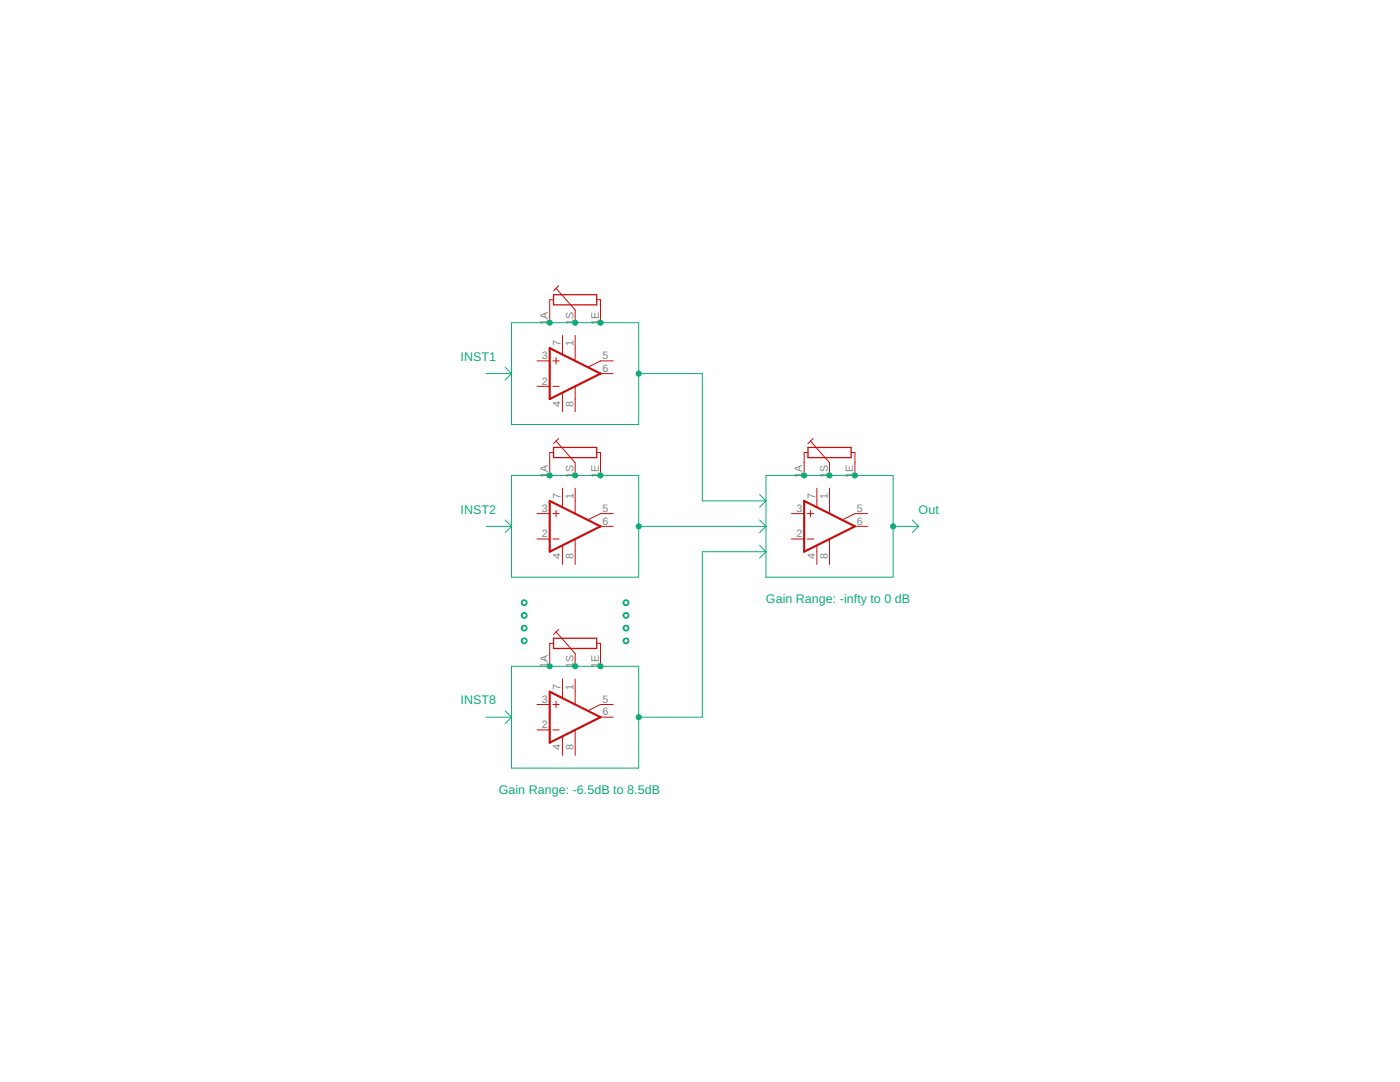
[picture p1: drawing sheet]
<?xml version="1.0" encoding="utf-8"?>
<!DOCTYPE eagle SYSTEM "eagle.dtd">
<eagle version="9.1.3">
<drawing>
<settings>
<setting alwaysvectorfont="no"/>
<setting verticaltext="up"/>
</settings>
<grid distance="0.05" unitdist="inch" unit="inch" style="lines" multiple="1" display="no" altdistance="0.01" altunitdist="inch" altunit="inch"/>
<schematic xreflabel="%F%N/%S.%C%R" xrefpart="/%S.%C%R">
<libraries>
<library name="linear">
<symbols>
<symbol name="2NUL">
<wire x1="-3.81" y1="3.175" x2="-3.81" y2="1.905" width="0.1524" layer="94"/>
<wire x1="-4.445" y1="2.54" x2="-3.175" y2="2.54" width="0.1524" layer="94"/>
<wire x1="-4.445" y1="-2.54" x2="-3.175" y2="-2.54" width="0.1524" layer="94"/>
<wire x1="-2.54" y1="5.08" x2="-2.54" y2="3.8862" width="0.1524" layer="94"/>
<wire x1="0" y1="5.0546" x2="0" y2="2.6162" width="0.1524" layer="94"/>
<wire x1="0" y1="-2.6162" x2="0" y2="-5.08" width="0.1524" layer="94"/>
<wire x1="-2.54" y1="-3.9116" x2="-2.54" y2="-5.08" width="0.1524" layer="94"/>
<wire x1="5.08" y1="2.54" x2="2.6162" y2="1.3208" width="0.1524" layer="94"/>
<wire x1="5.08" y1="0" x2="-5.08" y2="5.08" width="0.4064" layer="94"/>
<wire x1="-5.08" y1="5.08" x2="-5.08" y2="-5.08" width="0.4064" layer="94"/>
<wire x1="-5.08" y1="-5.08" x2="5.08" y2="0" width="0.4064" layer="94"/>
<text x="2.54" y="5.715" size="1.778" layer="95">&gt;NAME</text>
<text x="2.54" y="-5.08" size="1.778" layer="96">&gt;VALUE</text>
<text x="1.27" y="3.175" size="0.8128" layer="93" rot="R90">ON1</text>
<text x="3.175" y="2.54" size="0.8128" layer="93" rot="R90">ON2</text>
<text x="1.27" y="-5.08" size="0.8128" layer="93" rot="R90">OPT</text>
<text x="-1.27" y="4.445" size="0.8128" layer="93" rot="R90">V+</text>
<text x="-1.27" y="-5.715" size="0.8128" layer="93" rot="R90">V-</text>
<pin name="ON2" x="7.62" y="2.54" visible="pad" length="short" direction="pas" rot="R180"/>
<pin name="ON1" x="0" y="7.62" visible="pad" length="short" direction="pas" rot="R270"/>
<pin name="-IN" x="-7.62" y="-2.54" visible="pad" length="short" direction="in"/>
<pin name="+IN" x="-7.62" y="2.54" visible="pad" length="short" direction="in"/>
<pin name="OUT" x="7.62" y="0" visible="pad" length="short" direction="out" rot="R180"/>
<pin name="OPT" x="0" y="-7.62" visible="pad" length="short" direction="pas" rot="R90"/>
<pin name="V+" x="-2.54" y="7.62" visible="pad" length="short" direction="pwr" rot="R270"/>
<pin name="V-" x="-2.54" y="-7.62" visible="pad" length="short" direction="pwr" rot="R90"/>
</symbol>
</symbols>
<devicesets>
<deviceset name="*741" prefix="IC">
<gates>
<gate name="A" symbol="2NUL" x="2.54" y="0"/>
</gates>
<devices>
<device name="P" package="DIL08">
<connects>
<connect gate="A" pin="+IN" pad="3"/>
<connect gate="A" pin="-IN" pad="2"/>
<connect gate="A" pin="ON1" pad="1"/>
<connect gate="A" pin="ON2" pad="5"/>
<connect gate="A" pin="OPT" pad="8"/>
<connect gate="A" pin="OUT" pad="6"/>
<connect gate="A" pin="V+" pad="7"/>
<connect gate="A" pin="V-" pad="4"/>
</connects>
<package3dinstances>
<package3dinstance package3d_urn="urn:adsk.eagle:package:16409/2"/>
</package3dinstances>
<technologies>
<technology name="LM"/>
<technology name="UA"/>
</technologies>
</device>
<device name="D" package="SO08">
<connects>
<connect gate="A" pin="+IN" pad="3"/>
<connect gate="A" pin="-IN" pad="2"/>
<connect gate="A" pin="ON1" pad="1"/>
<connect gate="A" pin="ON2" pad="5"/>
<connect gate="A" pin="OPT" pad="8"/>
<connect gate="A" pin="OUT" pad="6"/>
<connect gate="A" pin="V+" pad="7"/>
<connect gate="A" pin="V-" pad="4"/>
</connects>
<package3dinstances>
<package3dinstance package3d_urn="urn:adsk.eagle:package:16404/2"/>
</package3dinstances>
<technologies>
<technology name="LM"/>
<technology name="UA"/>
</technologies>
</device>
</devices>
</deviceset>
</devicesets>
</library>
<library name="piher">
<symbols>
<symbol name="POT">
<wire x1="-4.318" y1="-1.524" x2="-4.318" y2="-0.508" width="0.254" layer="94"/>
<wire x1="-4.318" y1="-0.508" x2="-4.318" y2="0.508" width="0.254" layer="94"/>
<wire x1="-4.318" y1="0.508" x2="4.318" y2="0.508" width="0.254" layer="94"/>
<wire x1="4.318" y1="0.508" x2="4.318" y2="-0.508" width="0.254" layer="94"/>
<wire x1="4.318" y1="-0.508" x2="4.318" y2="-1.524" width="0.254" layer="94"/>
<wire x1="4.318" y1="-1.524" x2="-4.318" y2="-1.524" width="0.254" layer="94"/>
<wire x1="-5.08" y1="-2.54" x2="-5.08" y2="-0.508" width="0.1524" layer="94"/>
<wire x1="-5.08" y1="-0.508" x2="-4.318" y2="-0.508" width="0.1524" layer="94"/>
<wire x1="5.08" y1="-2.54" x2="5.08" y2="-0.508" width="0.1524" layer="94"/>
<wire x1="5.08" y1="-0.508" x2="4.318" y2="-0.508" width="0.1524" layer="94"/>
<wire x1="0" y1="-2.54" x2="-3.81" y2="1.778" width="0.1524" layer="94"/>
<wire x1="-4.318" y1="1.27" x2="-3.81" y2="1.778" width="0.1524" layer="94"/>
<wire x1="-3.81" y1="1.778" x2="-3.302" y2="2.286" width="0.1524" layer="94"/>
<text x="-4.064" y="3.556" size="1.778" layer="95">&gt;NAME</text>
<text x="-2.286" y="1.27" size="1.778" layer="96">&gt;VALUE</text>
<pin name="1A" x="-5.08" y="-5.08" visible="pad" length="short" direction="pas" rot="R90"/>
<pin name="1S" x="0" y="-5.08" visible="pad" length="short" direction="pas" rot="R90"/>
<pin name="1E" x="5.08" y="-5.08" visible="pad" length="short" direction="pas" rot="R90"/>
</symbol>
</symbols>
<devicesets>
<deviceset name="PC16S" prefix="R">
<gates>
<gate name="G$1" symbol="POT" x="0" y="0"/>
</gates>
<devices>
<device name="" package="PC16S">
<connects>
<connect gate="G$1" pin="1A" pad="1A"/>
<connect gate="G$1" pin="1E" pad="1E"/>
<connect gate="G$1" pin="1S" pad="1S"/>
</connects>
<package3dinstances>
<package3dinstance package3d_urn="urn:adsk.eagle:package:22243/1"/>
</package3dinstances>
<technologies>
<technology name="">
<attribute name="MF" value="" constant="no"/>
<attribute name="MPN" value="" constant="no"/>
<attribute name="OC_FARNELL" value="4452940" constant="no"/>
<attribute name="OC_NEWARK" value="unknown" constant="no"/>
</technology>
</technologies>
</device>
</devices>
</deviceset>
</devicesets>
</library>
</libraries>
<attributes>
</attributes>
<variantdefs>
</variantdefs>
<classes>
<class number="0" name="default" width="0" drill="0">
</class>
</classes>
<parts>
<part name="IC1" library="linear" deviceset="*741" device="D" package3d_urn="urn:adsk.eagle:package:16404/2" technology="LM"/>
<part name="R1" library="piher" deviceset="PC16S" device="" package3d_urn="urn:adsk.eagle:package:22243/1"/>
<part name="IC2" library="linear" deviceset="*741" device="D" package3d_urn="urn:adsk.eagle:package:16404/2" technology="LM"/>
<part name="R2" library="piher" deviceset="PC16S" device="" package3d_urn="urn:adsk.eagle:package:22243/1"/>
<part name="IC3" library="linear" deviceset="*741" device="D" package3d_urn="urn:adsk.eagle:package:16404/2" technology="LM"/>
<part name="R3" library="piher" deviceset="PC16S" device="" package3d_urn="urn:adsk.eagle:package:22243/1"/>
<part name="IC4" library="linear" deviceset="*741" device="D" package3d_urn="urn:adsk.eagle:package:16404/2" technology="LM"/>
<part name="R4" library="piher" deviceset="PC16S" device="" package3d_urn="urn:adsk.eagle:package:22243/1"/>
</parts>
<sheets>
<sheet>
<plain>
<circle x="12.7" y="17.78" radius="0.508" width="0.1524" layer="91"/>
<circle x="12.7" y="15.24" radius="0.508" width="0.1524" layer="91"/>
<circle x="12.7" y="12.7" radius="0.508" width="0.1524" layer="91"/>
<circle x="12.7" y="10.16" radius="0.508" width="0.1524" layer="91"/>
<circle x="33.02" y="17.78" radius="0.508" width="0.1524" layer="91"/>
<circle x="33.02" y="15.24" radius="0.508" width="0.1524" layer="91"/>
<circle x="33.02" y="12.7" radius="0.508" width="0.1524" layer="91"/>
<circle x="33.02" y="10.16" radius="0.508" width="0.1524" layer="91"/>
<text x="0" y="66.04" size="1.778" layer="91">INST1</text>
<text x="0" y="35.56" size="1.778" layer="91">INST2</text>
<text x="0" y="-2.54" size="1.778" layer="91">INST8</text>
<text x="91.44" y="35.56" size="1.778" layer="91">Out</text>
<text x="60.96" y="17.78" size="1.778" layer="91">Gain Range: -infty to 0 dB</text>
<text x="7.62" y="-20.32" size="1.778" layer="91">Gain Range: -6.5dB to 8.5dB</text>
</plain>
<instances>
<instance part="IC1" gate="A" x="22.86" y="63.5" smashed="yes"/>
<instance part="R1" gate="G$1" x="22.86" y="78.74" smashed="yes"/>
<instance part="IC2" gate="A" x="22.86" y="33.02" smashed="yes"/>
<instance part="R2" gate="G$1" x="22.86" y="48.26" smashed="yes"/>
<instance part="IC3" gate="A" x="22.86" y="-5.08" smashed="yes"/>
<instance part="R3" gate="G$1" x="22.86" y="10.16" smashed="yes"/>
<instance part="IC4" gate="A" x="73.66" y="33.02" smashed="yes"/>
<instance part="R4" gate="G$1" x="73.66" y="48.26" smashed="yes"/>
</instances>
<busses>
</busses>
<nets>
<net name="N$3" class="0">
<segment>
<wire x1="10.16" y1="5.08" x2="10.16" y2="-5.08" width="0.1524" layer="91"/>
<wire x1="10.16" y1="-5.08" x2="10.16" y2="-15.24" width="0.1524" layer="91"/>
<wire x1="10.16" y1="-15.24" x2="35.56" y2="-15.24" width="0.1524" layer="91"/>
<wire x1="35.56" y1="-15.24" x2="35.56" y2="-5.08" width="0.1524" layer="91"/>
<wire x1="35.56" y1="-5.08" x2="35.56" y2="5.08" width="0.1524" layer="91"/>
<wire x1="35.56" y1="5.08" x2="27.94" y2="5.08" width="0.1524" layer="91"/>
<pinref part="R3" gate="G$1" pin="1A"/>
<wire x1="27.94" y1="5.08" x2="22.86" y2="5.08" width="0.1524" layer="91"/>
<wire x1="22.86" y1="5.08" x2="17.78" y2="5.08" width="0.1524" layer="91"/>
<wire x1="17.78" y1="5.08" x2="10.16" y2="5.08" width="0.1524" layer="91"/>
<junction x="17.78" y="5.08"/>
<pinref part="R3" gate="G$1" pin="1S"/>
<junction x="22.86" y="5.08"/>
<pinref part="R3" gate="G$1" pin="1E"/>
<junction x="27.94" y="5.08"/>
<wire x1="10.16" y1="-5.08" x2="5.08" y2="-5.08" width="0.1524" layer="91"/>
<wire x1="35.56" y1="-5.08" x2="40.64" y2="-5.08" width="0.1524" layer="91"/>
<junction x="35.56" y="-5.08"/>
<wire x1="40.64" y1="-5.08" x2="48.26" y2="-5.08" width="0.1524" layer="91"/>
<wire x1="48.26" y1="-5.08" x2="48.26" y2="25.4" width="0.1524" layer="91"/>
<wire x1="10.16" y1="73.66" x2="10.16" y2="63.5" width="0.1524" layer="91"/>
<wire x1="10.16" y1="63.5" x2="10.16" y2="53.34" width="0.1524" layer="91"/>
<wire x1="10.16" y1="53.34" x2="35.56" y2="53.34" width="0.1524" layer="91"/>
<wire x1="35.56" y1="53.34" x2="35.56" y2="63.5" width="0.1524" layer="91"/>
<wire x1="35.56" y1="63.5" x2="35.56" y2="73.66" width="0.1524" layer="91"/>
<wire x1="35.56" y1="73.66" x2="27.94" y2="73.66" width="0.1524" layer="91"/>
<pinref part="R1" gate="G$1" pin="1A"/>
<wire x1="27.94" y1="73.66" x2="22.86" y2="73.66" width="0.1524" layer="91"/>
<wire x1="22.86" y1="73.66" x2="17.78" y2="73.66" width="0.1524" layer="91"/>
<wire x1="17.78" y1="73.66" x2="10.16" y2="73.66" width="0.1524" layer="91"/>
<junction x="17.78" y="73.66"/>
<pinref part="R1" gate="G$1" pin="1S"/>
<junction x="22.86" y="73.66"/>
<pinref part="R1" gate="G$1" pin="1E"/>
<junction x="27.94" y="73.66"/>
<wire x1="10.16" y1="63.5" x2="5.08" y2="63.5" width="0.1524" layer="91"/>
<wire x1="35.56" y1="63.5" x2="40.64" y2="63.5" width="0.1524" layer="91"/>
<junction x="35.56" y="63.5"/>
<wire x1="40.64" y1="63.5" x2="45.72" y2="63.5" width="0.1524" layer="91"/>
<wire x1="45.72" y1="63.5" x2="48.26" y2="63.5" width="0.1524" layer="91"/>
<wire x1="48.26" y1="63.5" x2="48.26" y2="38.1" width="0.1524" layer="91"/>
<wire x1="10.16" y1="43.18" x2="10.16" y2="33.02" width="0.1524" layer="91"/>
<wire x1="10.16" y1="33.02" x2="10.16" y2="22.86" width="0.1524" layer="91"/>
<wire x1="10.16" y1="22.86" x2="35.56" y2="22.86" width="0.1524" layer="91"/>
<wire x1="35.56" y1="22.86" x2="35.56" y2="33.02" width="0.1524" layer="91"/>
<wire x1="35.56" y1="33.02" x2="35.56" y2="43.18" width="0.1524" layer="91"/>
<wire x1="35.56" y1="43.18" x2="27.94" y2="43.18" width="0.1524" layer="91"/>
<pinref part="R2" gate="G$1" pin="1A"/>
<wire x1="27.94" y1="43.18" x2="22.86" y2="43.18" width="0.1524" layer="91"/>
<wire x1="22.86" y1="43.18" x2="17.78" y2="43.18" width="0.1524" layer="91"/>
<wire x1="17.78" y1="43.18" x2="10.16" y2="43.18" width="0.1524" layer="91"/>
<junction x="17.78" y="43.18"/>
<pinref part="R2" gate="G$1" pin="1S"/>
<junction x="22.86" y="43.18"/>
<pinref part="R2" gate="G$1" pin="1E"/>
<junction x="27.94" y="43.18"/>
<wire x1="10.16" y1="33.02" x2="5.08" y2="33.02" width="0.1524" layer="91"/>
<wire x1="35.56" y1="33.02" x2="40.64" y2="33.02" width="0.1524" layer="91"/>
<junction x="35.56" y="33.02"/>
<wire x1="60.96" y1="43.18" x2="60.96" y2="38.1" width="0.1524" layer="91"/>
<wire x1="60.96" y1="38.1" x2="60.96" y2="33.02" width="0.1524" layer="91"/>
<wire x1="60.96" y1="33.02" x2="60.96" y2="27.94" width="0.1524" layer="91"/>
<wire x1="60.96" y1="27.94" x2="60.96" y2="22.86" width="0.1524" layer="91"/>
<wire x1="60.96" y1="22.86" x2="86.36" y2="22.86" width="0.1524" layer="91"/>
<wire x1="86.36" y1="22.86" x2="86.36" y2="33.02" width="0.1524" layer="91"/>
<wire x1="86.36" y1="33.02" x2="86.36" y2="43.18" width="0.1524" layer="91"/>
<wire x1="86.36" y1="43.18" x2="78.74" y2="43.18" width="0.1524" layer="91"/>
<pinref part="R4" gate="G$1" pin="1A"/>
<wire x1="78.74" y1="43.18" x2="73.66" y2="43.18" width="0.1524" layer="91"/>
<wire x1="73.66" y1="43.18" x2="68.58" y2="43.18" width="0.1524" layer="91"/>
<wire x1="68.58" y1="43.18" x2="60.96" y2="43.18" width="0.1524" layer="91"/>
<junction x="68.58" y="43.18"/>
<pinref part="R4" gate="G$1" pin="1S"/>
<junction x="73.66" y="43.18"/>
<pinref part="R4" gate="G$1" pin="1E"/>
<junction x="78.74" y="43.18"/>
<wire x1="60.96" y1="33.02" x2="55.88" y2="33.02" width="0.1524" layer="91"/>
<wire x1="86.36" y1="33.02" x2="91.44" y2="33.02" width="0.1524" layer="91"/>
<junction x="86.36" y="33.02"/>
<wire x1="40.64" y1="33.02" x2="55.88" y2="33.02" width="0.1524" layer="91"/>
<wire x1="48.26" y1="38.1" x2="60.96" y2="38.1" width="0.1524" layer="91"/>
<wire x1="48.26" y1="25.4" x2="48.26" y2="27.94" width="0.1524" layer="91"/>
<wire x1="48.26" y1="27.94" x2="60.96" y2="27.94" width="0.1524" layer="91"/>
<wire x1="10.16" y1="33.02" x2="8.89" y2="34.29" width="0.1524" layer="91"/>
<wire x1="10.16" y1="33.02" x2="8.89" y2="31.75" width="0.1524" layer="91"/>
<wire x1="10.16" y1="-5.08" x2="8.89" y2="-3.81" width="0.1524" layer="91"/>
<wire x1="10.16" y1="-5.08" x2="8.89" y2="-6.35" width="0.1524" layer="91"/>
<wire x1="60.96" y1="27.94" x2="59.69" y2="26.67" width="0.1524" layer="91"/>
<wire x1="60.96" y1="27.94" x2="59.69" y2="29.21" width="0.1524" layer="91"/>
<wire x1="60.96" y1="33.02" x2="59.69" y2="31.75" width="0.1524" layer="91"/>
<wire x1="59.69" y1="34.29" x2="60.96" y2="33.02" width="0.1524" layer="91"/>
<wire x1="60.96" y1="38.1" x2="59.69" y2="36.83" width="0.1524" layer="91"/>
<wire x1="60.96" y1="38.1" x2="59.69" y2="39.37" width="0.1524" layer="91"/>
<wire x1="8.89" y1="64.77" x2="10.16" y2="63.5" width="0.1524" layer="91"/>
<wire x1="8.89" y1="62.23" x2="10.16" y2="63.5" width="0.1524" layer="91"/>
<wire x1="90.17" y1="34.29" x2="91.44" y2="33.02" width="0.1524" layer="91"/>
<wire x1="91.44" y1="33.02" x2="90.17" y2="31.75" width="0.1524" layer="91"/>
</segment>
</net>
</nets>
</sheet>
</sheets>
</schematic>
</drawing>
<compatibility>
<note version="8.2" severity="warning">
Since Version 8.2, EAGLE supports online libraries. The ids
of those online libraries will not be understood (or retained)
with this version.
</note>
<note version="8.3" severity="warning">
Since Version 8.3, EAGLE supports URNs for individual library
assets (packages, symbols, and devices). The URNs of those assets
will not be understood (or retained) with this version.
</note>
<note version="8.3" severity="warning">
Since Version 8.3, EAGLE supports the association of 3D packages
with devices in libraries, schematics, and board files. Those 3D
packages will not be understood (or retained) with this version.
</note>
</compatibility>
</eagle>
